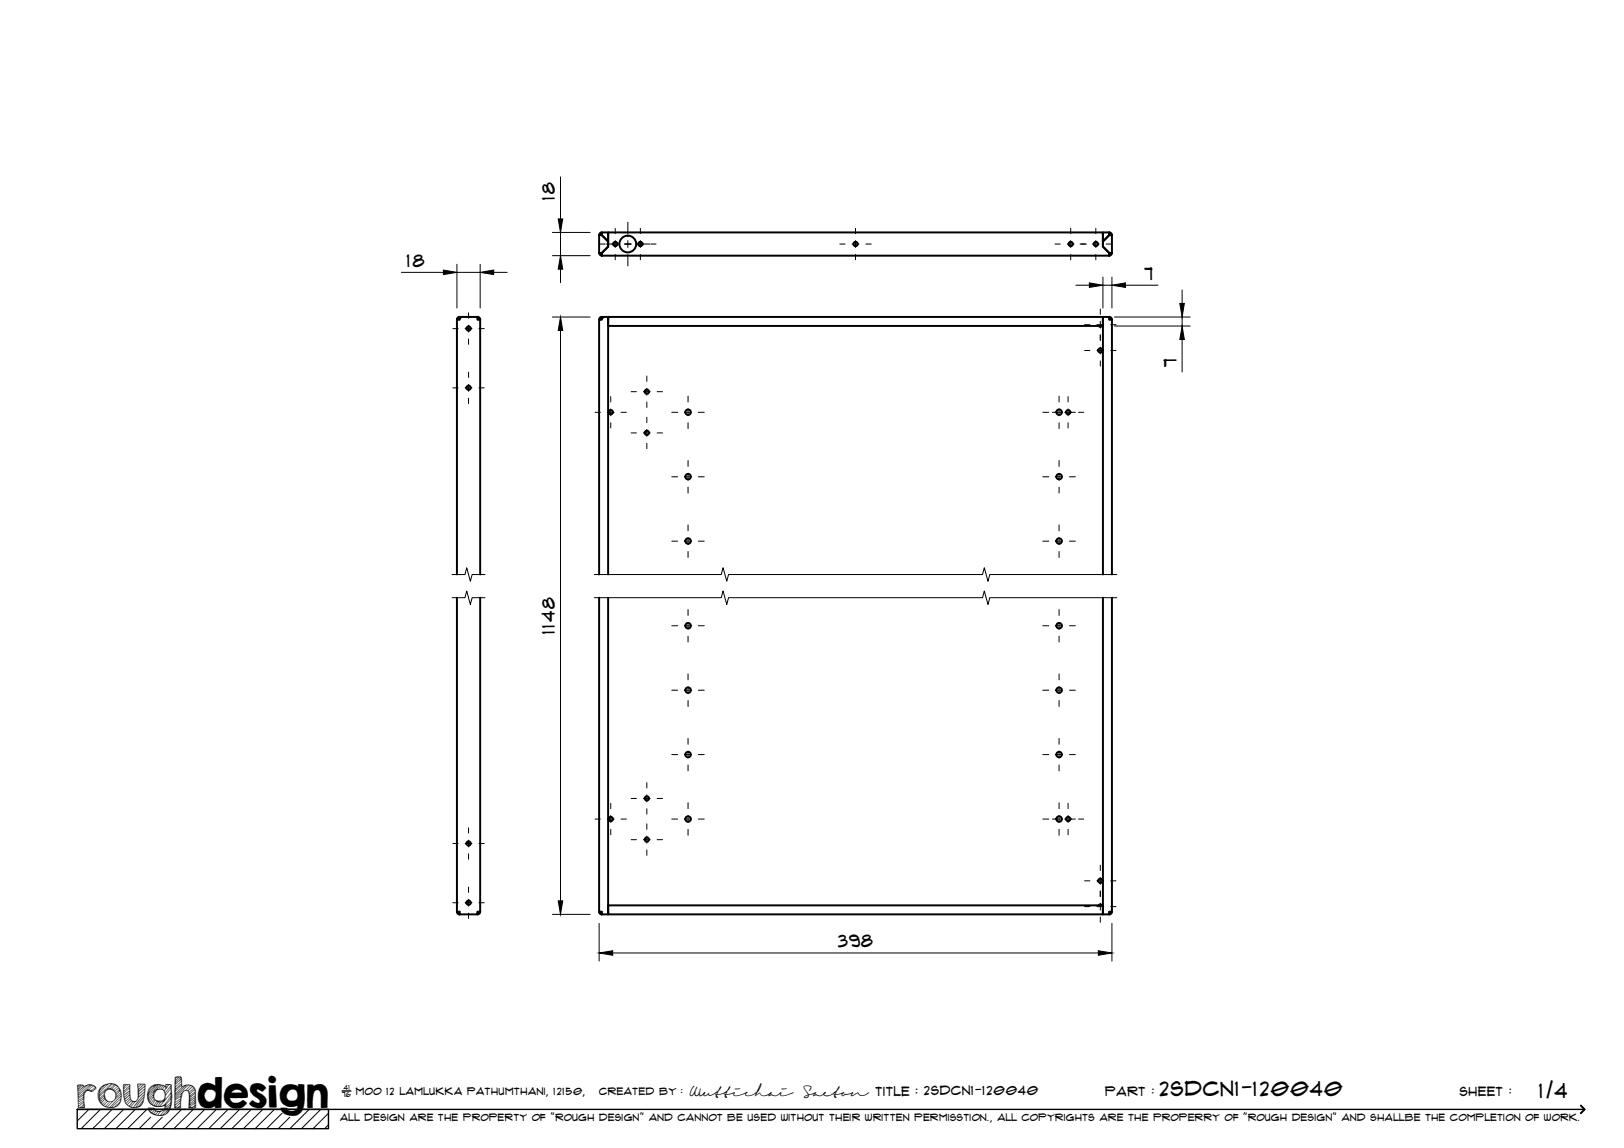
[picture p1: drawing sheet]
<svg xmlns="http://www.w3.org/2000/svg" width="420mm" height="297mm" viewBox="0 0 420 297" stroke-linecap="round" stroke-linejoin="round" font-family="sans-serif">
<!-- layer: Visible -->
<g fill="none" stroke="#000" stroke-width=".51">
<path d="M155 65.5h.7l1.7-1.7v-3.7h127.9v3.7l1.7 1.7h.7v-4.7h-.7l-1.7 1.7v1.3l1.7 1.7h.7l-.2 .4-.5 .2M155 60.8h.7l1.6 1.7v1.3l-1.6 1.7h-.7v-4.7h.7M155 60.8l.2-.5 .5-.2v.7M155 65.5a.67 .67 0 0 0 .7 .6M155.4 65.5l.3 .3M155.7 66.2v-.7v.7h131.3v-.7v.7M155.7 60.1h1.6v2.3l-1.6-1.6zM155.7 60.5l-.3 .3M287 60.8l-1.7 1.6v-2.3h1.7v.7v-.7a.67 .67 0 0 1 .7 .7h-.7M287 60.5l.3 .3M287.3 65.5l-.3 .3M118.2 82.7v65.9"/>
<path d="M118.9 82l-.5 .2-.2 .5M118.9 82v.3l-.3 .4M123.5 82v.7h.7M123.5 82h-4.6v.7h-.7M123.5 82l.6 .2 .1 .5M123.5 82v.3l.4 .4M124.2 82.7v65.9M155 82.7l.2-.5 .5-.2v.3l-.4 .4M157.3 82h.1M157.3 82.3h.1M157.4 82h127.9v2.3h-127.9zM285.1 84.3l-.4 .3-.5-.3"/>
<path d="M285.3 82h.1M285.3 82.3h.1M287.3 82.7l-.3-.4v-.3l.5 .2 .2 .5M118.2 154.7v81.2M124.2 154.7v81.2M155 154.7v81.2h.7v.7h1.6v-81.9M155 148.6v-65.9h.7v-.7h1.6v66.6M285.3 154.7v81.9h1.7v-.7h.7M285.3 148.6v-66.6h1.7v.7h.7v65.9M287.7 154.7v81.2M118.2 235.9l.2 .5 .5 .2M118.2 235.9h.7v.7"/>
<path d="M118.6 235.9l.3 .3v.4h4.6v-.7h.7M123.9 235.9l-.4 .3v.4l.5-.2 .2-.5M155 235.9l.2 .5 .5 .2v-.4l-.4-.3M157.3 236.6h.1M157.3 236.2h.1M157.4 234.3h127.9v2.3h-127.9zM285.1 234.2l-.4-.2-.5 .2M285.3 236.6h.1M285.3 236.2h.1M287.3 235.9l-.3 .3v.4l.5-.2 .2-.5"/>
<circle cx="159.2" cy="63.1" r=".56"/>
<circle cx="162.4" cy="63.1" r="2.17"/>
<circle cx="165.7" cy="63.1" r=".56"/>
<circle cx="221.4" cy="63.1" r=".56"/>
<circle cx="277" cy="63.1" r=".56"/>
<circle cx="283.5" cy="63.1" r=".56"/>
<circle cx="121.2" cy="85" r=".56"/>
<circle cx="284.7" cy="90.7" r=".56"/>
<circle cx="121.2" cy="100.3" r=".56"/>
<circle cx="158" cy="106.7" r=".56"/>
<circle cx="167.4" cy="112" r=".56"/>
<circle cx="167.4" cy="101.3" r=".56"/>
<circle cx="178" cy="106.7" r=".71"/>
<circle cx="274" cy="106.7" r=".71"/>
<circle cx="276.4" cy="106.7" r=".56"/>
<circle cx="178" cy="140" r=".71"/>
<circle cx="178" cy="123.3" r=".71"/>
<circle cx="274" cy="140" r=".71"/>
<circle cx="274" cy="123.3" r=".71"/>
<circle cx="178" cy="178.6" r=".71"/>
<circle cx="178" cy="161.9" r=".71"/>
<circle cx="274" cy="178.6" r=".71"/>
<circle cx="274" cy="161.9" r=".71"/>
<circle cx="178" cy="195.2" r=".71"/>
<circle cx="274" cy="195.2" r=".71"/>
<circle cx="121.2" cy="218.2" r=".56"/>
<circle cx="158" cy="211.9" r=".56"/>
<circle cx="167.4" cy="206.6" r=".56"/>
<circle cx="167.4" cy="217.2" r=".56"/>
<circle cx="178" cy="211.9" r=".71"/>
<circle cx="274" cy="211.9" r=".71"/>
<circle cx="276.4" cy="211.9" r=".56"/>
<circle cx="121.2" cy="233.6" r=".56"/>
<circle cx="284.7" cy="227.9" r=".56"/>
</g>
<g fill="#000">
<circle cx="118.9" cy="82.3" r=".25"/>
<circle cx="155.7" cy="82.3" r=".25"/>
<circle cx="287" cy="236.2" r=".25"/>
</g>
<!-- layer: TitleBlock -->
<path d="M20 287h65v5h-65zM20 287h390M88.5 282.3h2.3" fill="none" stroke="#000" stroke-width=".36"/>
<path d="M409 286.1l1 .9-1 1" fill="none" stroke="#000" stroke-width=".51"/>
<g fill="none" stroke="#000" stroke-width=".26">
<path d="M23 287l-3 3.1M26 287l-5 5M29 287l-5 5M32 287l-5 5M35 287l-5 5M38 287l-5 5M39 289.1l-3 2.9M42 289.1l-3 2.9M47 287l-5 5M50 287l-5 5M53 287l-5 5M56 287l-5 5"/>
<path d="M59 287l-5 5M62 287l-5 5M65 287l-5 5M68 287l-5 5M71 287l-5 5M73 288l-4 4M75 289.1l-3 2.9M80 287l-5 5M83 287l-5 5M85 288l-4 4M85 291l-1 1"/>
</g>
<!-- layer: Smart Centers -->
<g fill="none" stroke="#000" stroke-width=".26">
<path d="M159.2 59.1v1.4M162.4 57.5v3M165.7 59.1v1.4M221.3 59.1v1.4M277 59.1v1.4M283.5 59.1v1.4M155.1 63.1h1.4M156.8 63.1h3.3M159.2 62.3v1.7M159.2 65.8v1.4M161.5 63.1h1.8M162.4 62.3v1.7"/>
<path d="M162.4 65.8v3M164.8 63.1h3.3M165.7 62.3v1.7M165.7 65.8v1.4M168.4 63.1h1.3M217.3 63.1h1.4M220.5 63.1h1.7M221.3 62.3v1.7M221.3 65.8v1.4M224 63.1h1.4M272.9 63.1h1.4M276.1 63.1h1.8"/>
<path d="M277 62.3v1.7M277 65.8v1.4M279.4 63.1h1.7M282.6 63.1h1.8M283.5 62.3v1.7M283.5 65.8v1.4M284.7 80v1.4M286.2 63.1h1.4M117.2 85h1.3M120.3 85h1.8M121.2 80.9v1.4M121.2 84.1v1.8"/>
<path d="M121.2 87.7v1.4M121.2 96.3v1.4M121.2 99.5v1.7M123.9 85h1.4M167.3 97.3v1.4M280.6 84h1.4M280.6 90.7h1.4M283.8 84h1.8M283.8 90.7h1.8M284.7 83.1v1.8M284.7 86.6v1.5M284.7 89.8v1.8"/>
<path d="M284.7 93.4v1.3M287.4 84h1.3M287.4 90.7h1.3M117.2 100.4h1.3M120.3 100.4h1.8M121.2 103v1.4M123.9 100.4h1.4M153.9 106.7h1.4M157.1 106.7h1.8M158 102.6v1.4M158 105.8v1.8M158 109.4v1.4"/>
<path d="M160.7 106.7h1.4M163.3 101.4h1.4M163.3 112h1.4M166.5 101.4h1.7M166.5 112h1.7M167.3 100.5v1.7M167.3 104v1.4M167.3 108v1.4M167.3 111.1v1.8M167.3 114.7v1.4M170 101.4h1.4M170 112h1.4"/>
<path d="M173.8 106.7h1.5M177.1 106.7h1.8M178 102.5v1.5M178 105.8v1.8M178 109.4v1.5M178 119.2v1.5M180.7 106.7h1.5M269.8 106.7h1.5M272.3 106.7h2.6M274 102.5v1.5M274 105.8v1.8M274 109.4v1.5"/>
<path d="M274 119.2v1.5M275.4 106.7h2.8M276.3 102.6v1.4M276.3 105.8v1.8M276.3 109.4v1.4M279 106.7h1.4M173.8 123.4h1.5M177.1 123.4h1.8M178 122.5v1.8M178 126v1.6M178 135.8v1.5M178 139.1v1.8"/>
<path d="M180.7 123.4h1.5M269.8 123.4h1.5M273.1 123.4h1.8M274 122.5v1.8M274 126v1.6M274 135.8v1.5M274 139.1v1.8M276.7 123.4h1.5M173.8 140h1.5M177.1 140h1.8M178 142.7v1.5M178 157.7v1.5"/>
<path d="M180.7 140h1.5M269.8 140h1.5M273.1 140h1.8M274 142.7v1.5M274 157.7v1.5M276.7 140h1.5M173.8 161.9h1.5M173.8 178.6h1.5M177.1 161.9h1.8M177.1 178.6h1.8M178 161v1.8M178 164.6v1.5"/>
<path d="M178 174.4v1.5M178 177.7v1.8M180.7 161.9h1.5M180.7 178.6h1.5M269.8 161.9h1.5M269.8 178.6h1.5M273.1 161.9h1.8M273.1 178.6h1.8M274 161v1.8M274 164.6v1.5M274 174.4v1.5M274 177.7v1.8"/>
<path d="M276.7 161.9h1.5M276.7 178.6h1.5M173.8 195.2h1.5M177.1 195.2h1.8M178 181.3v1.5M178 191.1v1.5M178 194.4v1.7M178 197.9v1.6M180.7 195.2h1.5M269.8 195.2h1.5M273.1 195.2h1.8M274 181.3v1.5"/>
<path d="M274 191.1v1.5M274 194.4v1.7M274 197.9v1.6M276.7 195.2h1.5M117.2 218.3h1.3M120.3 218.3h1.8M121.2 214.2v1.4M121.2 217.4v1.7M123.9 218.3h1.4M153.9 211.9h1.4M157.1 211.9h1.8M158 207.8v1.4"/>
<path d="M158 211v1.8M158 214.6v1.4M160.7 211.9h1.4M163.3 206.6h1.4M163.3 217.3h1.4M166.5 206.6h1.7M166.5 217.3h1.7M167.3 202.5v1.4M167.3 205.7v1.8M167.3 209.3v1.4M167.3 213.2v1.4M167.3 216.4v1.8"/>
<path d="M167.3 219.9v1.4M170 206.6h1.4M170 217.3h1.4M173.8 211.9h1.5M177.1 211.9h1.8M178 207.7v1.5M178 211v1.8M178 214.6v1.5M180.7 211.9h1.5M269.8 211.9h1.5M272.3 211.9h2.6M274 207.7v1.5"/>
<path d="M274 211v1.8M274 214.6v1.5M275.4 211.9h2.8M276.3 207.8v1.4M276.3 211v1.8M276.3 214.6v1.4M279 211.9h1.4M117.2 233.6h1.3M120.3 233.6h1.8M121.2 220.9v1.4M121.2 229.5v1.4M121.2 232.7v1.8"/>
<path d="M121.2 236.3v1.3M123.9 233.6h1.4M280.6 227.9h1.4M280.6 234.6h1.4M283.8 227.9h1.8M283.8 234.6h1.8M284.7 223.8v1.4M284.7 227v1.8M284.7 230.5v1.5M284.7 233.7v1.8M284.7 237.3v1.4M287.4 227.9h1.3"/>
<path d="M287.4 234.6h1.3"/>
</g>
<!-- layer: Break Lines -->
<path d="M117 154.7h3.3l.5-1.8 .9 3.5 .5-1.7h3.3M117 148.7h3.3l.5-1.8 .9 3.5 .5-1.7h3.3M153.8 154.7h32.8l.5-1.8 .9 3.5 .5-1.7h65.7l.5-1.8 .9 3.5 .5-1.7h32.8M153.8 148.7h32.8l.5-1.8 .9 3.5 .5-1.7h65.7l.5-1.8 .9 3.5 .5-1.7h32.8" fill="none" stroke="#000" stroke-width=".26"/>
<!-- layer: FD_Dimensions -->
<g fill="none" stroke="#000" stroke-width=".26">
<path d="M145 45.8v10.8M103.8 70.5h10.9M118.2 68.4v11.3M118.2 70.5h6M124.2 68.4v11.3M127.7 70.5h3.5M142.9 66.2h9.8M142.9 60.1h9.8M145 60.1v6.1M145 69.6v3.5M278.3 73.8h3.5M285.3 71.7v8"/>
<path d="M285.3 73.8h2.4M287.7 71.7v8M291.2 73.8h8.4M305.8 75v3.5M142.9 82h9.8M145 85.5v147.6M288.3 82h19.6M288.3 84.4h19.6M305.8 82v2.4M305.8 87.8v8.5M142.9 236.6h9.8M155 238.9v9.8"/>
<path d="M287.7 238.9v9.8M158.5 246.6h125.7"/>
</g>
<path d="M144.4 56.6h1.2l-.6 3.5zM114.7 69.9l3.5 .6-3.5 .5zM124.2 70.5l3.5-.6v1.1zM145 66.2l.6 3.4h-1.2zM281.8 73.2l3.5 .6-3.5 .6zM287.7 73.8l3.5-.6v1.2zM305.2 78.5h1.2l-.6 3.5zM145 82l.6 3.5h-1.2zM305.8 84.4l.6 3.4h-1.2zM144.4 233.1h1.2l-.6 3.5zM155 246.6l3.5-.6v1.2zM284.2 246l3.5 .6-3.5 .6z" fill="#000" stroke="#000" stroke-width=".26"/>
<text font-size="9.7" x="19.9" y="286.8">roughdesign</text>
<g font-size="5.3">
<text x="300.1" y="283.6">2SDCN1-120040</text>
<text x="398.3" y="284">1/4</text>
</g>
<g font-size="4.6">
<text x="143.6" y="51.7" transform="rotate(-90 143.6 51.7)">18</text>
<text x="105.2" y="69">18</text>
<text x="296.1" y="72.4">7</text>
<text x="304.4" y="94.9" transform="rotate(-90 304.4 94.9)">7</text>
<text x="143.6" y="164" transform="rotate(-90 143.6 164)">1148</text>
<text x="216.8" y="245.1">398</text>
</g>
<g font-size="3.4">
<text x="178.3" y="283.5">Wuttichai</text>
<text x="208.1" y="283.5">Saeton title : 2SDCN1-120040</text>
</g>
<g font-size="3.3">
<text x="286" y="283.5">Part :</text>
<text x="377.7" y="283.5">sheet :</text>
</g>
<g font-size="2.7">
<text x="92.1" y="283.3">moo 12 Lamlukka pathumthani, 12150,</text>
<text x="155" y="283.3">created by :</text>
</g>
<text font-size="2.6" x="88" y="290.1">all design are the property of &quot;rough design&quot; and cannot be used without their written permisstion., all copyrights are the properry of &quot;rough design&quot; and shallbe the completion of work.</text>
<g font-size="1.9">
<text x="88.5" y="283.9">76</text>
<text x="88.9" y="282.1">41</text>
</g>
</svg>
